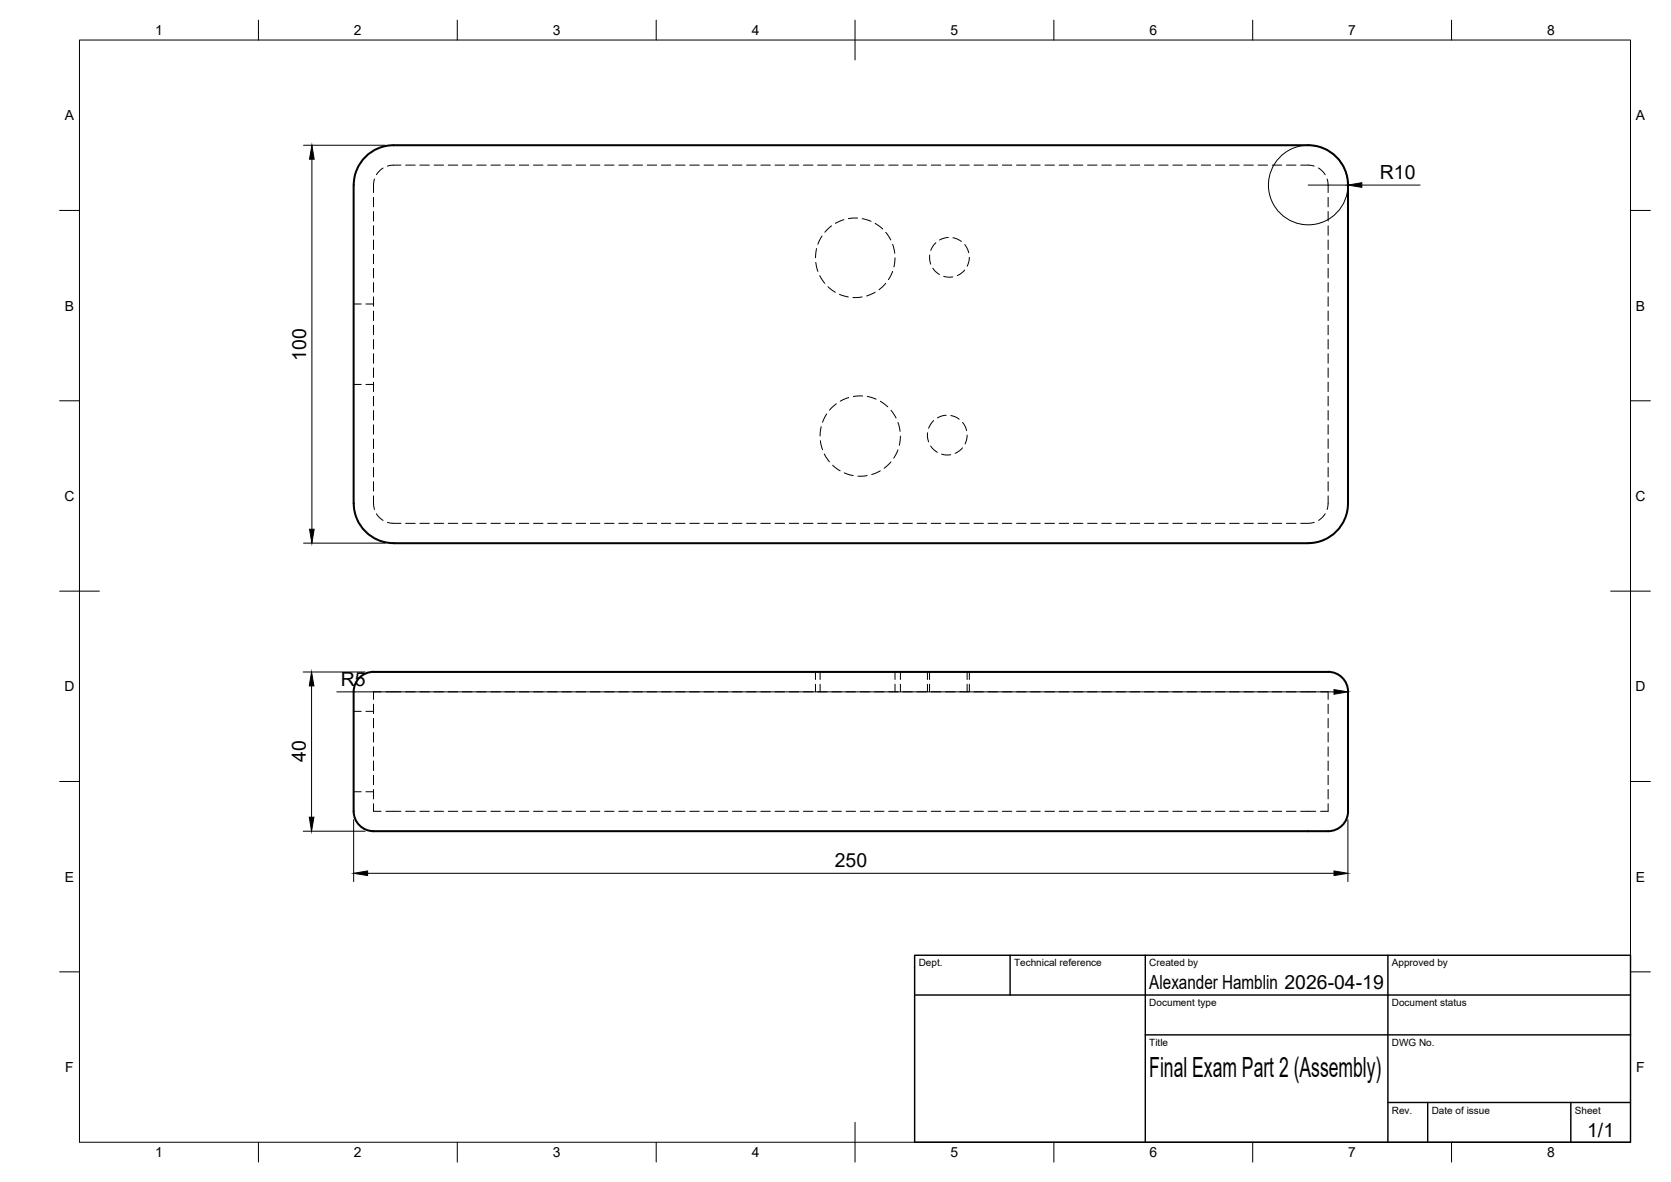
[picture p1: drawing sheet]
<svg xmlns="http://www.w3.org/2000/svg" width="420mm" height="297mm" viewBox="0 0 420 297" stroke-linecap="round" stroke-linejoin="round" font-family="sans-serif">
<!-- layer: Hidden -->
<g fill="none" stroke="#000" stroke-width=".25">
<path d="M93.9 49.6v2.4M93.9 53.2v2.3M93.9 56.7v2.4M94.2 45l-.2 .9-.1 2.5M96.3 42.2l-1.1 1-.5 .7M100.8 41.5h-2.5l-.9 .2M102 41.5h2.4M105.6 41.5h2.3M109.2 41.5h2.3M112.7 41.5h2.4M116.3 41.5h2.4M119.9 41.5h2.3"/>
<path d="M123.4 41.5h2.4M127 41.5h2.4M130.6 41.5h2.4M134.2 41.5h2.3M137.7 41.5h2.4M141.3 41.5h2.4M144.9 41.5h2.4M148.4 41.5h2.4M152 41.5h2.4M155.6 41.5h2.4M159.2 41.5h2.3M162.7 41.5h2.4"/>
<path d="M166.3 41.5h2.4M169.9 41.5h2.4M173.4 41.5h2.4M177 41.5h2.4M180.6 41.5h2.4M184.2 41.5h2.3M187.7 41.5h2.4M191.3 41.5h2.4M194.9 41.5h2.4M198.5 41.5h2.3M202 41.5h2.4M205.6 41.5h2.4"/>
<path d="M206.7 59.3l-1 2.1M209.1 56.8l-1.7 1.6M209.2 41.5h2.3M212.2 55.2l-2.1 .9M212.7 41.5h2.4M215.6 54.8l-2.3 .1M216.3 41.5h2.4M216.8 55l2.2 .6M219.9 41.5h2.4M220 56.1l1.9 1.4M222.7 58.4l1.3 1.9M223.5 41.5h2.3"/>
<path d="M227 41.5h2.4M230.6 41.5h2.4M234.2 41.5h2.4M237.7 41.5h2.4M238.4 59.7l-.8 .1-1.4 .5M239.6 59.7l1.1 .4 1 .6M241.3 41.5h2.4M244.9 41.5h2.4M248.5 41.5h2.3M252 41.5h2.4M255.6 41.5h2.4M259.2 41.5h2.4"/>
<path d="M262.7 41.5h2.4M266.3 41.5h2.4M269.9 41.5h2.4M273.5 41.5h2.3M277 41.5h2.4M280.6 41.5h2.4M284.2 41.5h2.4M287.8 41.5h2.3M291.3 41.5h2.4M294.9 41.5h2.4M298.5 41.5h2.4M302 41.5h2.4"/>
<path d="M305.6 41.5h2.4M309.2 41.5h2.4M312.8 41.5h2.4M316.3 41.5h2.4M319.9 41.5h2.4M323.5 41.5h2.4M327 41.5h2.5l1 .2M331.5 42.2l1.2 1 .5 .7M333.7 45l.2 .9v2.5M333.9 49.6v2.4M333.9 53.2v2.3M333.9 56.7v2.4"/>
<path d="M88.9 76.4h1.9M92 76.4h1.9M93.9 60.3v2.4M93.9 63.9v2.4M93.9 67.4v2.4M93.9 71v2.4M93.9 74.6v2.4M93.9 78.2v2.3M205.1 65.9l.6 2.3M205.3 62.5l-.2 2.3M206.1 69.3l1.3 1.9M208.2 72.1l1.8 1.4"/>
<path d="M211.1 74l2.2 .6M216.8 74.6l-2.3 .2M220 73.4l-2.1 1M222.7 71.2l-1.7 1.6M224.4 68.2l-1 2.1M224.5 61.4l.5 2.3M225 64.8l-.2 2.3M233.8 64.1v1.5l.2 .8M234.5 67.4l.9 1 .8 .6M235.3 61l-.8 .9-.5 1M237.3 69.4l1 .2h1.3M242.5 67.9l-.6 .7-1.2 .6"/>
<path d="M242.6 61.5l.5 .7 .5 1.3M243.7 64.7l-.1 1.2-.4 1M333.9 60.3v2.4M333.9 63.9v2.4M333.9 67.4v2.4M333.9 71v2.4M333.9 74.6v2.4M333.9 78.2v2.3M88.9 96.6h1.9M92 96.6h1.9M93.9 81.7v2.4M93.9 85.3v2.4"/>
<path d="M93.9 88.9v2.4M93.9 92.5v2.3M93.9 96v2.4M93.9 99.6v2.4M213.4 99.9l-2.1 .9M216.9 99.5l-2.3 .1M218.1 99.6l2.2 .7M333.9 81.7v2.4M333.9 85.3v2.4M333.9 88.9v2.4M333.9 92.5v2.3M333.9 96v2.4"/>
<path d="M333.9 99.6v2.4M93.9 103.2v2.4M93.9 106.8v2.3M93.9 110.3v2.4M93.9 113.9v2.4M93.9 117.5v2.4M206.3 110.8l.5 2.2M206.5 107.2l-.3 2.4M207.3 114.1l1.3 2M207.9 104l-1.1 2.1M209.4 116.9l1.8 1.4M210.3 101.5l-1.7 1.6"/>
<path d="M212.3 118.8l2.2 .7M218 119.5l-2.3 .2M221.3 118.3l-2.1 1M221.4 100.8l1.8 1.4M224 116.1l-1.7 1.6M224 103.1l1.3 2M225.8 113l-1.1 2.1M225.8 106.2l.5 2.2M226.4 109.6l-.3 2.3M233.2 108.8v.9l.3 1.3M234 112.1l.8 .9 .9 .7M234.8 105.7l-1.3 1.9"/>
<path d="M236.7 114.1l1 .2h1.4M237.9 104.4l-.8 .1-1.4 .5M239.1 104.4l1.1 .4 1 .6M242 112.6l-.7 .6-1.1 .7M242 106.2l.5 .7 .6 1.3M243.2 109.3l-.2 1.3-.3 1M333.9 103.2v2.4M333.9 106.8v2.3M333.9 110.3v2.4M333.9 113.9v2.4M333.9 117.5v2.4M93.9 124.6l.1 2.5 .2 .9"/>
<path d="M93.9 121v2.4M94.7 129.1l.9 1.1 .7 .6M97.4 131.3l.9 .2h2.5M102 131.5h2.4M105.6 131.5h2.3M109.2 131.5h2.3M112.7 131.5h2.4M116.3 131.5h2.4M119.9 131.5h2.3M123.4 131.5h2.4M127 131.5h2.4M130.6 131.5h2.4"/>
<path d="M134.2 131.5h2.3M137.7 131.5h2.4M141.3 131.5h2.4M144.9 131.5h2.4M148.4 131.5h2.4M152 131.5h2.4M155.6 131.5h2.4M159.2 131.5h2.3M162.7 131.5h2.4M166.3 131.5h2.4M169.9 131.5h2.4M173.4 131.5h2.4"/>
<path d="M177 131.5h2.4M180.6 131.5h2.4M184.2 131.5h2.3M187.7 131.5h2.4M191.3 131.5h2.4M194.9 131.5h2.4M198.5 131.5h2.3M202 131.5h2.4M205.6 131.5h2.4M209.2 131.5h2.3M212.7 131.5h2.4M216.3 131.5h2.4"/>
<path d="M219.9 131.5h2.4M223.5 131.5h2.3M227 131.5h2.4M230.6 131.5h2.4M234.2 131.5h2.4M237.7 131.5h2.4M241.3 131.5h2.4M244.9 131.5h2.4M248.5 131.5h2.3M252 131.5h2.4M255.6 131.5h2.4M259.2 131.5h2.4"/>
<path d="M262.7 131.5h2.4M266.3 131.5h2.4M269.9 131.5h2.4M273.5 131.5h2.3M277 131.5h2.4M280.6 131.5h2.4M284.2 131.5h2.4M287.8 131.5h2.3M291.3 131.5h2.4M294.9 131.5h2.4M298.5 131.5h2.4M302 131.5h2.4"/>
<path d="M305.6 131.5h2.4M309.2 131.5h2.4M312.8 131.5h2.4M316.3 131.5h2.4M319.9 131.5h2.4M323.5 131.5h2.4M330.5 131.3l-1 .2h-2.5M333.2 129.1l-.5 .7-1.2 1M333.9 124.6v2.5l-.2 .9M333.9 121v2.4M88.9 178.8h1.9M92 178.8h1.9"/>
<path d="M93.9 177v2.3M95.8 173.8h-1.9v2M97 173.8h3.8M102 173.8h2.4M105.6 173.8h2.3M109.2 173.8h2.3M112.7 173.8h2.4M116.3 173.8h2.4M119.9 173.8h2.3M123.4 173.8h2.4M127 173.8h2.4M130.6 173.8h2.4"/>
<path d="M134.2 173.8h2.3M137.7 173.8h2.4M141.3 173.8h2.4M144.9 173.8h2.4M148.4 173.8h2.4M152 173.8h2.4M155.6 173.8h2.4M159.2 173.8h2.3M162.7 173.8h2.4M166.3 173.8h2.4M169.9 173.8h2.4M173.4 173.8h2.4"/>
<path d="M177 173.8h2.4M180.6 173.8h2.4M184.2 173.8h2.3M187.7 173.8h2.4M191.3 173.8h2.4M194.9 173.8h2.4M198.5 173.8h2.3M202 173.8h2.4M205 168.9v1.9M205 171.9v1.9M205.6 173.8h2.4M206.2 168.9v1.9"/>
<path d="M206.2 171.9v1.9M209.2 173.8h2.3M212.7 173.8h2.4M216.3 173.8h2.4M219.9 173.8h2.4M223.5 173.8h2.3M225 168.9v1.9M225 171.9v1.9M226.4 168.9v1.9M226.4 171.9v1.9M227 173.8h2.4M230.6 173.8h2.4"/>
<path d="M233.2 168.9v1.9M233.2 171.9v1.9M233.7 168.9v1.9M233.7 171.9v1.9M234.2 173.8h2.4M237.7 173.8h2.4M243.2 168.9v1.9M243.2 171.9v1.9M243.7 171.9v1.9h-2.4M243.7 168.9v1.9M244.9 173.8h2.4M248.5 173.8h2.3"/>
<path d="M252 173.8h2.4M255.6 173.8h2.4M259.2 173.8h2.4M262.7 173.8h2.4M266.3 173.8h2.4M269.9 173.8h2.4M273.5 173.8h2.3M277 173.8h2.4M280.6 173.8h2.4M284.2 173.8h2.4M287.8 173.8h2.3M291.3 173.8h2.4"/>
<path d="M294.9 173.8h2.4M298.5 173.8h2.4M302 173.8h2.4M305.6 173.8h2.4M309.2 173.8h2.4M312.8 173.8h2.4M316.3 173.8h2.4M319.9 173.8h2.4M323.5 173.8h2.4M327 173.8h3.8M332 173.8h1.9v2M333.9 177v2.3"/>
<path d="M88.9 199h1.9M92 199h1.9M93.9 180.5v2.4M93.9 184.1v2.4M93.9 187.7v2.4M93.9 191.2v2.4M93.9 194.8v2.4M93.9 198.4v2.4M333.9 180.5v2.4M333.9 184.1v2.4M333.9 187.7v2.4M333.9 191.2v2.4"/>
<path d="M333.9 194.8v2.4M333.9 198.4v2.4M93.9 202v1.9h1.9M97 203.9h3.8M102 203.9h2.4M105.6 203.9h2.3M109.2 203.9h2.3M112.7 203.9h2.4M116.3 203.9h2.4M119.9 203.9h2.3M123.4 203.9h2.4M127 203.9h2.4"/>
<path d="M130.6 203.9h2.4M134.2 203.9h2.3M137.7 203.9h2.4M141.3 203.9h2.4M144.9 203.9h2.4M148.4 203.9h2.4M152 203.9h2.4M155.6 203.9h2.4M159.2 203.9h2.3M162.7 203.9h2.4M166.3 203.9h2.4M169.9 203.9h2.4"/>
<path d="M173.4 203.9h2.4M177 203.9h2.4M180.6 203.9h2.4M184.2 203.9h2.3M187.7 203.9h2.4M191.3 203.9h2.4M194.9 203.9h2.4M198.5 203.9h2.3M202 203.9h2.4M205.6 203.9h2.4M209.2 203.9h2.3M212.7 203.9h2.4"/>
<path d="M216.3 203.9h2.4M219.9 203.9h2.4M223.5 203.9h2.3M227 203.9h2.4M230.6 203.9h2.4M234.2 203.9h2.4M237.7 203.9h2.4M241.3 203.9h2.4M244.9 203.9h2.4M248.5 203.9h2.3M252 203.9h2.4M255.6 203.9h2.4"/>
<path d="M259.2 203.9h2.4M262.7 203.9h2.4M266.3 203.9h2.4M269.9 203.9h2.4M273.5 203.9h2.3M277 203.9h2.4M280.6 203.9h2.4M284.2 203.9h2.4M287.8 203.9h2.3M291.3 203.9h2.4M294.9 203.9h2.4M298.5 203.9h2.4"/>
<path d="M302 203.9h2.4M305.6 203.9h2.4M309.2 203.9h2.4M312.8 203.9h2.4M316.3 203.9h2.4M319.9 203.9h2.4M323.5 203.9h2.4M327 203.9h3.8M333.9 202v1.9h-1.9"/>
</g>
<!-- layer: Visible -->
<path d="M98.9 136.5h230M98.9 136.5a10 10 0 0 1-10-10v-80a10 10 0 0 1 10-10h230a10 10 0 0 1 10 10v80a10 10 0 0 1-10 10M88.9 173.8v30.1a5.4 5.4 0 0 0 6.5 5h237.5a5.2 5.2 0 0 0 6.1-5l-.1-30.1M88.9 173.8a5.3 5.3 0 0 1 6.5-4.9h237.5a5.2 5.2 0 0 1 6.1 4.9" fill="none" stroke="#000" stroke-width=".51"/>
<!-- layer: BORDER -->
<g fill="none" stroke="#000" stroke-width=".25">
<path d="M20 10.1h390v276.9h-390zM65 5.1v5M115 5.1v5M165 5.1v5M215 5.1v10M265 5.1v5M315 5.1v5M365 5.1v5M15 52.9h5M410 52.9h5M15 100.7h5M410 100.7h5"/>
<path d="M15 148.6h10M405 148.6h10M15 196.4h5M410 196.4h5M15 244.2h5M410 244.2h5M65 287v5M115 287v5M165 287v5M215 282.1v9.9M265 287v5M315 287v5"/>
<path d="M365 287v5"/>
</g>
<!-- layer: TITLEBLOCK -->
<path d="M230 240.1h180v46.9h-180zM230 250h180M254 240.1v9.9M288 240.1v46.9M349 240.1v46.9M288 260.1h122M349 277.1h61M359 277.1v9.9M395 277.1v9.9" fill="none" stroke="#000" stroke-width=".36"/>
<!-- layer: FD_Dimensions -->
<g fill="none" stroke="#000" stroke-width=".25">
<path d="M76.3 36.5h20.5M78.4 40v93M328.9 46.5h10M342.4 46.5h14.7M76.3 136.5h20.5M76.2 168.9h15.6M78.3 172.4v33M84.7 173.9h250.7M76.2 208.9h15.6M88.9 206v15.6M92.4 219.5h243M338.9 206v15.6"/>
<circle cx="328.9" cy="46.5" r="10"/>
</g>
<path d="M78.4 36.5l.6 3.5h-1.2zM338.9 46.5l3.5-.6v1.2zM77.8 133h1.2l-.6 3.5zM78.3 168.9l.6 3.5h-1.1zM335.4 173.3l3.5 .6-3.5 .6zM77.8 205.4h1.1l-.6 3.5zM88.9 219.5l3.5-.6v1.1zM335.4 218.9l3.5 .6-3.5 .5z" fill="#000" stroke="#000" stroke-width=".25"/>
<text font-size="7" x="289" y="270.6">Final Exam Part 2 (Assembly)</text>
<g font-size="4.9">
<text x="346.9" y="45">R10</text>
<text x="77" y="90.7" transform="rotate(-90 77 90.7)">100</text>
<text x="85.7" y="172.4">R5</text>
<text x="76.9" y="191.5" transform="rotate(-90 76.9 191.5)">40</text>
<text x="209.9" y="218">250</text>
<text x="289" y="248.5">Alexander Hamblin 2026-04-19</text>
<text x="399.1" y="285.7">1/1</text>
</g>
<g font-size="3.5">
<text x="39" y="8.8">1</text>
<text x="89" y="8.8">2</text>
<text x="139" y="8.8">3</text>
<text x="189" y="8.8">4</text>
<text x="239" y="8.8">5</text>
<text x="289" y="8.8">6</text>
<text x="339" y="8.8">7</text>
<text x="389" y="8.8">8</text>
<text x="16.3" y="30.2">A</text>
<text x="411.3" y="30.2">A</text>
<text x="16.3" y="78">B</text>
<text x="411.3" y="78">B</text>
<text x="16.2" y="125.9">C</text>
<text x="411.2" y="125.9">C</text>
<text x="16.2" y="173.7">D</text>
<text x="411.2" y="173.7">D</text>
<text x="16.3" y="221.6">E</text>
<text x="411.3" y="221.6">E</text>
<text x="16.4" y="269.4">F</text>
<text x="411.4" y="269.4">F</text>
<text x="39" y="290.8">1</text>
<text x="89" y="290.8">2</text>
<text x="139" y="290.8">3</text>
<text x="189" y="290.8">4</text>
<text x="239" y="290.8">5</text>
<text x="289" y="290.8">6</text>
<text x="339" y="290.8">7</text>
<text x="389" y="290.8">8</text>
</g>
<g font-size="2.5">
<text x="231" y="242.9">Dept.</text>
<text x="255" y="242.9">Technical reference</text>
<text x="289" y="242.9">Created by</text>
<text x="350" y="242.9">Approved by</text>
<text x="289" y="252.8">Document type</text>
<text x="350" y="252.8">Document status</text>
<text x="289" y="262.9">Title</text>
<text x="350" y="262.9">DWG No.</text>
<text x="350" y="279.9">Rev.</text>
<text x="360" y="279.9">Date of issue</text>
<text x="396" y="279.9">Sheet</text>
</g>
</svg>
